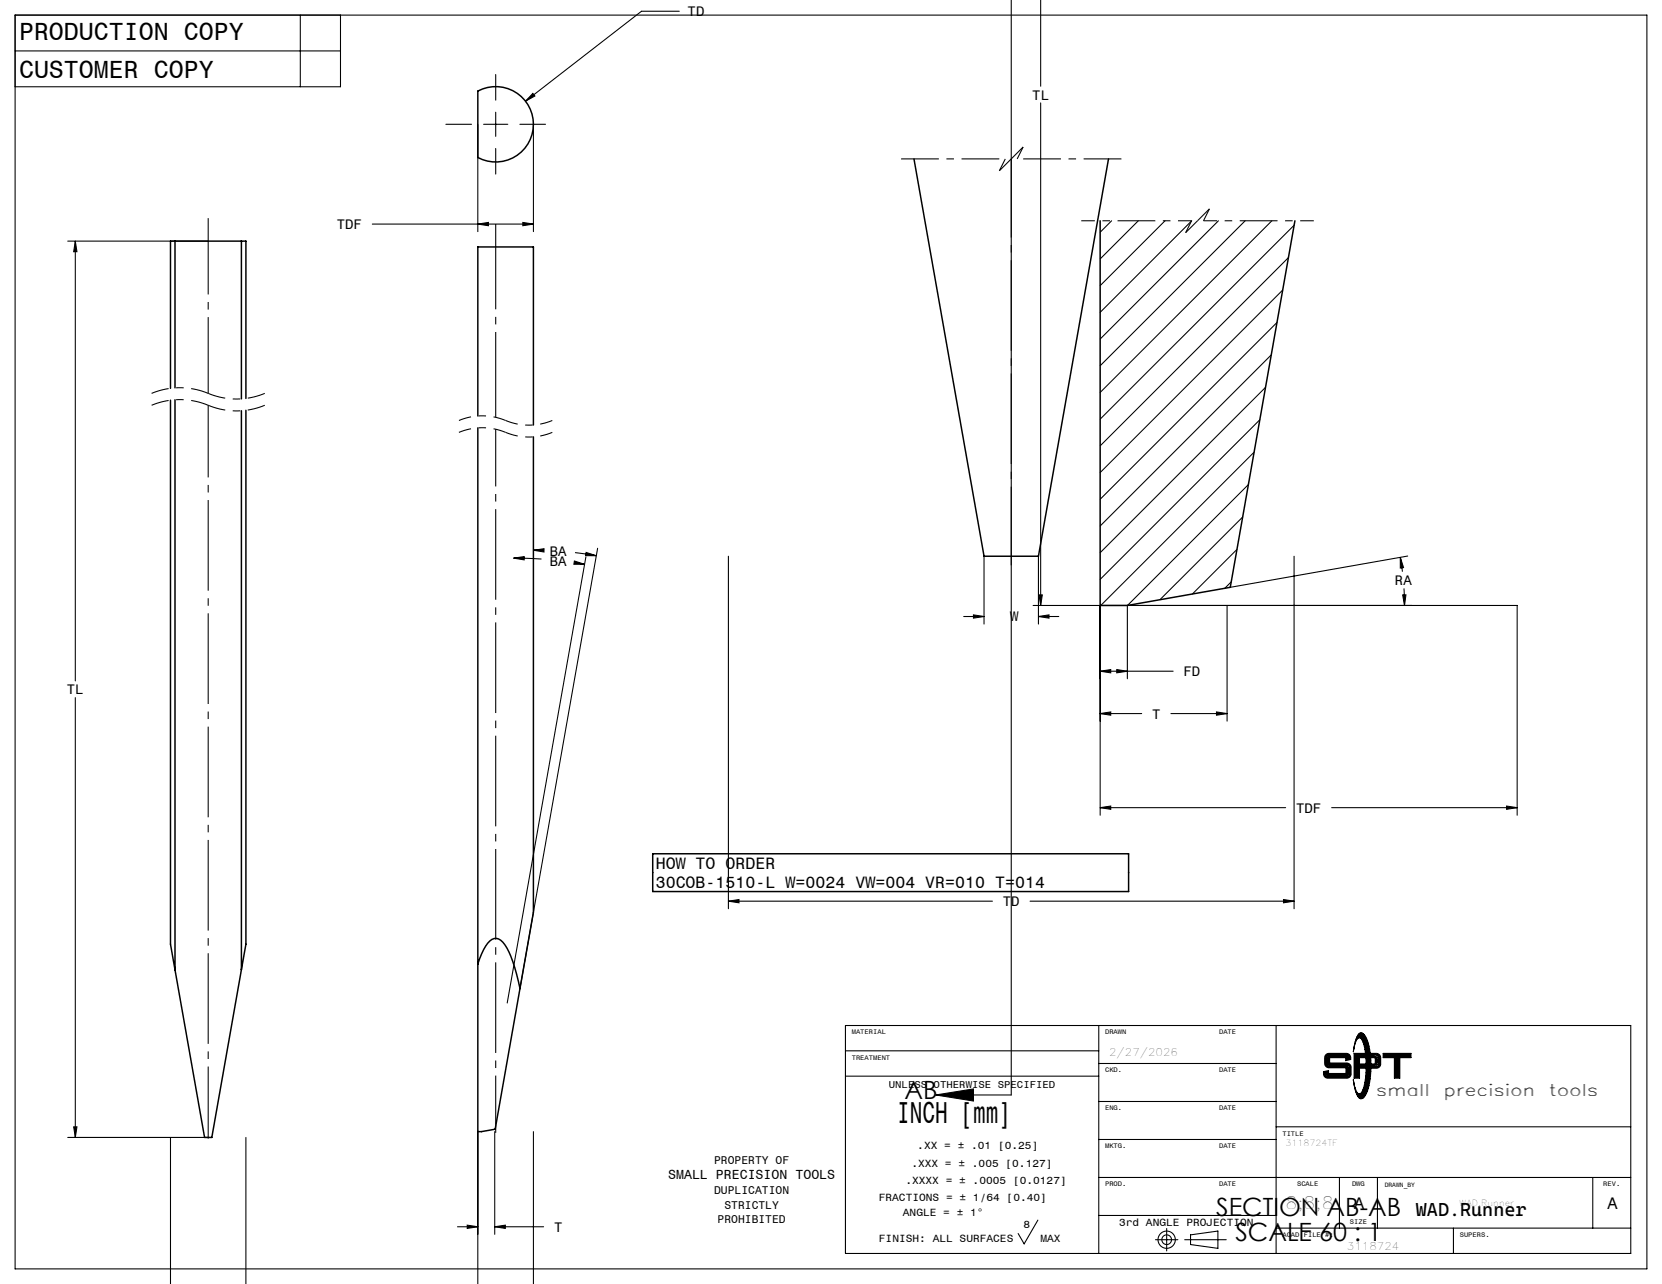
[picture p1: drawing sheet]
<svg xmlns="http://www.w3.org/2000/svg" width="279mm" height="216mm" viewBox="0 0 279 216" stroke-linecap="round" stroke-linejoin="round" font-family="sans-serif">
<g fill="none" stroke="#000" stroke-width=".25">
<path d="M80.3 15.3a6.3 6.3 0 0 1 9.4 5.6 6.3 6.3 0 0 1-9.4 5.6zM186.4 26.7l-11.8 66.8h-9.2l-11.8-66.8M217.7 37.1l-10.9 61.7-17.3 3h-4.6v-64.7M29.4 40.5h-.7v24.8M29.4 40.5v24.7M29.4 40.5h11.2M40.6 40.5h.7v26.5M40.6 40.5v26.6M28.7 67.3v91.5l.7 4.3M29.4 67.2v95.9M40.6 69.1v94M41.3 69v89.8l-.7 4.3"/>
<path d="M80.3 69.9v-28.4h9.4v30M80.3 71.9v118.4h.6l2.3-.4 4.2-23.7M89.7 73.5v79.9l-2.3 12.8M109.7 143.6h80v6.3h-80zM29.4 163.1l5 28.2h1.2l5-28.2M80.3 162.1l.7-1.7a4 4 0 0 1 2.1-2.6 2.23 2.23 0 0 1 2.1 1.6l1 2.3 1.2 4.5"/>
</g>
<g fill="none" stroke="#000" stroke-width=".18">
<path d="M170 0v184.1h-12.7M174.9 0v14.5M2.5 8.6h54.7M2.5 2.5h274.4v210.9h-274.4zM50.5 2.5v12.1M57.2 2.5v12.1h-54.7M83.3 12.5v4.3M83.3 18.9v4M89.6 15.7l.3 .4-1.6 .9zM114.2 1.9h-6.4l-19.5 15.1M174.9 17.3v84.5M62.6 37.7h27.1"/>
<path d="M75 20.9h4.3M80.3 37.7l1.8-.3v.6zM80.3 20.9v18M81.3 20.9h4.1M83.3 25v4.3M87.4 20.9h4.3M87.9 37.4l1.8 .3-1.8 .3zM89.7 20.9v18M186.9 37.1l-2 2M191.4 37.1l-6.5 6.4M195.9 37.1l-11 10.9M200.3 37.1l-15.4 15.4"/>
<path d="M204.8 37.1l-19.9 19.9M209.3 37.1l-24.4 24.4M213.8 37.1l-28.9 28.9M217.6 37.9l-32.7 32.6M11.4 40.5h23.6M12.7 40.5l.2 1.8h-.5zM12.7 40.5v74M213.7 59.7l-28.8 28.7M214.7 54.2l-29.8 29.8M215.6 48.8l-30.7 30.7M216.6 43.3l-31.7 31.7M210.8 76l-25.7 25.8"/>
<path d="M211.8 70.6l-26.9 26.8M212.8 65.1l-27.9 27.8M86.3 93.8l1.8-.2v.5zM86.3 93.8l4.7 .2M89.7 92.5l1.8-.2-.1 .5zM89.7 92.5h1.3M96.6 94.3l1.7 .6h-1.8zM96.7 92.9l3.5 .5M96.7 94.6l1.6 .3M98.5 93.6l-13.2 75.1M98.5 92.9l1.7 .5h-1.8zM100.5 92.2l-13.1 74"/>
<path d="M122.5 93.5v59.3M165.4 93.5v11.4M174.6 93.5v11.4M207 97.8l-1.1 1.1M207.9 92.4l-7.4 7.5M208.9 86.9l-13.9 13.9M209.9 81.5l-20.4 20.3M217.5 93.5v59.3M235.4 93.7l.5 1.7-.5 .1zM235.4 93.7l.4 2.4M236 98.9l.1 2.9M236.7 93.5l-29.9 5.3"/>
<path d="M12.7 117.3v74M162 103.7h3.4M163.7 103.4l1.7 .3-1.7 .2zM173.7 101.8h81.4v35.3M174.6 103.7l1.8-.3v.5zM174.6 103.7h3.4M174.7 100h.5l-.3 1.8zM184.9 112.9l1.8-.3v.5zM184.9 120l1.8-.3v.6zM184.9 101.8v35.3M184.9 112.9h12.3M184.9 120h7"/>
<path d="M187.7 112.6l1.8 .3-1.8 .2zM189.5 101.8v12.3M196.8 120h9.5M204.5 119.7l1.8 .3-1.8 .3zM206.3 101.8v19.5M235.8 100h.6l-.3 1.8zM184.9 135.8l1.8-.3v.6zM184.9 135.8h31.2M223.9 135.8h31.2M253.3 135.5l1.8 .3-1.8 .3zM122.5 151.5l1.7-.2v.5zM122.5 151.5h44.3"/>
<path d="M173.2 151.5h44.3M215.8 151.3l1.7 .2-1.7 .3zM142.1 172.4h132.1v38.4h-132.1zM142.1 176.7h42.6M184.7 172.4v38.4M184.7 178.8h29.8M214.5 172.4v38.4M223.1 177.8v1.1M223.4 179.1h3M226.6 177.7l.1 .2M226.7 179.4v1.3M227.6 177.1h1.9v.7h-1v1.1h1.1v.7h-1.1v1.7h-.9z"/>
<path d="M227.8 177.3h1.5l.1 .4h-1v1.4h1v.4h-1v1.6h-.6zM227.9 177.4h1.3v.1h-.9v1.7h1v.1h-1v1.7h-.4zM228.1 177.5v3.4M228.4 173.8a.69 .69 0 0 1 1.1 .5 13.7 13.7 0 0 1 0 9.9 .73 .73 0 0 1-.7 .6 .73 .73 0 0 1-.7-.7l-.3-.9-.3-1.6a3 3 0 0 0 1 2.3h.1a3.3 3.3 0 0 0 .9-2.4 12.8 12.8 0 0 0-.6-6.8 .45 .45 0 0 0-.5-.2 .45 .45 0 0 0-.4 .4l-.5 2 .5-2.2zM228.5 174a.51 .51 0 0 1 .6-.1 .51 .51 0 0 1 .3 .4 13.5 13.5 0 0 1 0 9.8l-.2 .3a.48 .48 0 0 1-.5 .2 .48 .48 0 0 1-.4-.4l-.1-.2a.67 .67 0 0 0 1-.6 14.4 14.4 0 0 0-.1-8.6 .6 .6 0 0 0-.9-.4zM228.6 174.1a1.55 1.55 0 0 1 1 1.4 15.2 15.2 0 0 1-.2 8.1l-.4 .5-.4 .2M228.8 174l-.3 .2a1.65 1.65 0 0 1 1.1 1.6 14.2 14.2 0 0 1-.4 7.9l-.3 .4-.4 .1 .3 .3M228.8 174h.1M228.8 174l.4 .2a7.5 7.5 0 0 1 1 4.4 9.9 9.9 0 0 1-1 5.6l-.4 .3M230.4 177.1h1a.72 .72 0 0 1 .7 .7v1.1a.72 .72 0 0 1-.7 .7h-.8v-.7l.5-.1 .1-.7-.2-.2-.5-.1zM230.6 177.3h.8a.58 .58 0 0 1 .6 .5v1.1a.58 .58 0 0 1-.6 .6h-.7v-.4l.4-.1 .2-.2v-.7l-.1-.4h-.6zM230.8 177.4h.7l.3 .4v1.3l-.3 .2h-.6v-.1l.3-.1 .3-.2v-1a.58 .58 0 0 0-.7-.4z"/>
<path d="M231.4 177.6l.3 .2v1.2l-.3 .2M232.5 177.1h4.7v.7h-1.9v3.5h-.9v-3.5h-1.9zM232.7 177.3h4.4v.4h-1.9v3.4h-.6v-3.4h-1.9zM232.8 177.4h4.1v.1h-1.9v3.5h-.3v-3.5h-1.9zM234.9 177.6v3.3M11.4 191.3h23.6M12.4 189.5h.5l-.2 1.8zM28.7 191.3v24.6M41.3 191.3v24.6M80.3 190.3v25.6M83.2 190.3v17.2M89.7 190.3v25.6"/>
<path d="M142.1 181h42.6M157.3 184.1l6.3-1v2zM184.7 191.6h29.8M184.7 198h89.5M184.7 185.2h29.8M214.5 189.5h59.7M222.5 180.6a.72 .72 0 0 0 .7 .7h3.2a.72 .72 0 0 0 .7-.7M222.5 180.6v-.4l.8-.2v.5h3v-1h-2.9a.72 .72 0 0 1-.7-.7v-1a.72 .72 0 0 1 .7-.7h2.9a.79 .79 0 0 1 .8 1l-.9 .2v-.5h-2.7v.9h2.9a.72 .72 0 0 1 .7 .8v1.1M222.6 180.6a.58 .58 0 0 0 .6 .5h3.2a.58 .58 0 0 0 .6-.5M222.6 180.6v-.3l.6-.1v.4h3.2v-1.2h-3a.58 .58 0 0 1-.6-.6v-1a.58 .58 0 0 1 .6-.5h2.9a.61 .61 0 0 1 .6 .7l-.5 .2v-.5h-3v1.2h3a.58 .58 0 0 1 .6 .6v1.1M222.8 180.6v-.2h.3v.4h3.5v-1.5h-3.2l-.3-.2-.1-1.3 .1-.3 .3-.1h2.9l.3 .1 .2 .4-.3 .1v-.5h-3.3v1.5l3.4 .1 .2 .3v1.2M222.8 180.6l.1 .3 .2 .1h3.3l.3-.1 .1-.3"/>
<path d="M222.9 180.5v.2M223.2 180.9h3.2M225.2 198v8.5M228.8 184.5h.1M231.6 198v8.5M267.8 198v8.5M76.9 206.3h3.4M78.5 206l1.8 .3-1.8 .3zM83.2 206.3l1.7-.3v.6zM83.2 206.3h8.2M174.5 205.2l-2.3 4-1-1.8M184.7 204.4h29.8"/>
<path d="M194.2 208.5h3.8M196.1 206.6v3.7M199.2 208.5h6.9M200.1 207.6l4.6-.6v2.9l-4.6-.6zM214.5 206.5h59.7M244.3 206.5v4.3"/>
<circle cx="196.1" cy="208.5" r=".81"/>
<circle cx="196.1" cy="208.5" r="1.45"/>
</g>
<path d="M85 72.7a10.2 10.2 0 0 0-7.8 0M85 70.7a10.2 10.2 0 0 0-7.8 0M92.8 72.7a10.2 10.2 0 0 1-7.8 0M92.8 70.7a10.2 10.2 0 0 1-7.8 0" fill="none" stroke="#000" stroke-width=".18" stroke-dasharray="6.3 1.3 1.3 1.3" stroke-dashoffset="4.2" stroke-linecap="butt"/>
<path d="M35 68.1a12.4 12.4 0 0 0-9.5 0M35 66.1a12.4 12.4 0 0 0-9.5 0M44.5 68.1a12.4 12.4 0 0 1-9.5 0M44.5 66.1a12.4 12.4 0 0 1-9.5 0" fill="none" stroke="#000" stroke-width=".18" stroke-dasharray="6.3 1.3 1.3 1.3" stroke-dashoffset="3.4" stroke-linecap="butt"/>
<path d="M200.3 37.1h-18.5M220.9 37.1h-18.6" fill="none" stroke="#000" stroke-width=".18" stroke-dasharray="6.3 1.3 1.3 1.3" stroke-dashoffset="4.1" stroke-linecap="butt"/>
<path d="M168 28.7l1-2M170 26.7l-2 2M171 26.7l1-2M172 24.7l-2 2M199.3 39.1l1-2M201.3 37.1l-2 2M202.3 37.1l1-2M203.3 35.1l-2 2" fill="none" stroke="#000" stroke-width=".18" stroke-dasharray="6.3 1.3 1.3 1.3" stroke-linecap="butt"/>
<path d="M169 26.7h-18.5M189.5 26.7h-18.5" fill="none" stroke="#000" stroke-width=".18" stroke-dasharray="6.3 1.3 1.3 1.3" stroke-dashoffset="-1" stroke-linecap="butt"/>
<path d="M83.3 72.2v118.3" fill="none" stroke="#000" stroke-width=".18" stroke-dasharray="15.2 1.3 1.3 1.3" stroke-dashoffset="5.6" stroke-linecap="butt"/>
<path d="M83.3 37.7v32.5" fill="none" stroke="#000" stroke-width=".18" stroke-dasharray="15.2 1.3 1.3 1.3" stroke-dashoffset=".9" stroke-linecap="butt"/>
<path d="M35 68.1v123.4" fill="none" stroke="#000" stroke-width=".18" stroke-dasharray="15.2 1.3 1.3 1.3" stroke-dashoffset="3.1" stroke-linecap="butt"/>
<path d="M35 36.7v29.4" fill="none" stroke="#000" stroke-width=".18" stroke-dasharray="15.2 1.3 1.3 1.3" stroke-dashoffset="2.4" stroke-linecap="butt"/>
<path d="M170 26.7v68.4" fill="none" stroke="#000" stroke-width=".18" stroke-dasharray="15.2 1.3 1.3 1.3" stroke-dashoffset="2" stroke-linecap="butt"/>
<g fill="#000">
<path d="M157.3 -.1h6.3zM157.3 184.1l6.3-1v2z"/>
<path d="M96.6 94.3l1.7 .6h-1.8zM86.3 93.8l1.8-.2v.5z"/>
<path d="M83.2 206.3l1.7-.3v.6zM78.5 206l1.8 .3-1.8 .3zM98.5 92.9l1.7 .5h-1.8zM89.7 92.5l1.8-.2-.1 .5zM87.9 215.9h1.8zM80.3 215.9h1.8zM12.4 189.5h.5l-.2 1.8zM12.7 40.5l.2 1.8h-.5zM41.3 215.9h1.8zM26.9 215.9h1.8zM163.7 103.4l1.7 .3-1.7 .2zM174.6 103.7l1.8-.3v.5zM215.8 151.3l1.7 .2-1.7 .3zM122.5 151.5l1.7-.2v.5zM187.7 112.6l1.8 .3-1.8 .2zM184.9 112.9l1.8-.3v.5zM204.5 119.7l1.8 .3-1.8 .3zM184.9 120l1.8-.3v.6zM235.8 100h.6l-.3 1.8zM235.4 93.7l.5 1.7-.5 .1zM174.7 100h.5l-.3 1.8zM174.7 -.1h.5zM253.3 135.5l1.8 .3-1.8 .3zM184.9 135.8l1.8-.3v.6zM89.6 15.7l-1.3 1.3 1.6-.9zM87.9 37.4l1.8 .3-1.8 .3zM80.3 37.7l1.8-.3v.6z"/>
</g>
<text font-size="5.1" x="150.8" y="188.8">INCH [mm]</text>
<g font-size="4.2">
<text x="3.2" y="6.8">PRODUCTION COPY</text>
<text x="3.2" y="13">CUSTOMER COPY</text>
<text x="152.1" y="184.9">AB</text>
<text x="204.5" y="204.5">SECTION AB-AB</text>
<text x="207.7" y="208.6">SCALE 60 : 1</text>
</g>
<text font-size="3.2" x="238" y="204.5">WAD.Runner</text>
<g font-size="2.8">
<text x="110.2" y="146.2">HOW TO ORDER</text>
<text x="110.2" y="149.3">30COB-1510-L W=0024 VW=004 VR=010 T=014</text>
<text x="231.4" y="184.3">small</text>
<text x="242.8" y="184.3">precision</text>
<text x="260.5" y="184.3">tools</text>
<text x="216.1" y="203.3">8;8;8</text>
<text x="227.7" y="203.3">A</text>
<text x="270.3" y="203.3">A</text>
</g>
<g font-size="2.3">
<text x="115.6" y="2.7">TD</text>
<text x="173.5" y="16.7">TL</text>
<text x="56.6" y="38.5">TDF</text>
<text x="92.4" y="93.5">BA</text>
<text x="92.4" y="95.1">BA</text>
<text x="234.5" y="98.4">RA</text>
<text x="169.8" y="104.5">W</text>
<text x="199" y="113.7">FD</text>
<text x="11.3" y="116.7">TL</text>
<text x="193.7" y="120.8">T</text>
<text x="217.9" y="136.6">TDF</text>
<text x="168.6" y="152.4">TD</text>
<text x="93.1" y="207.1">T</text>
</g>
<text font-size="2.2" x="112.3" y="198.3">SMALL PRECISION TOOLS</text>
<g font-size="1.9">
<text x="120.1" y="195.7">PROPERTY OF</text>
<text x="120.1" y="200.8">DUPLICATION</text>
<text x="121.8" y="203.2">STRICTLY</text>
<text x="120.6" y="205.7">PROHIBITED</text>
</g>
<g font-size="1.8">
<text x="186.5" y="177.6">2/27/2026</text>
<text x="153.2" y="196.2">.XXX = ± .005 [0.127]</text>
<text x="154.2" y="193.3">.XX = ± .01 [0.25]</text>
<text x="147.7" y="201.9">FRACTIONS = ± 1/64 [0.40]</text>
<text x="152.2" y="199">.XXXX = ± .0005 [0.0127]</text>
<text x="147.8" y="208.8">FINISH: ALL SURFACES</text>
<text x="151.8" y="204.5">ANGLE = ± 1°</text>
<text x="172.1" y="206.5">8</text>
<text x="174.9" y="208.8">MAX</text>
<text x="188.1" y="206.2">3rd ANGLE PROJECTION</text>
<text x="226.4" y="210.2">3118724</text>
</g>
<text font-size="1.7" x="149.4" y="183">UNLESS OTHERWISE SPECIFIED</text>
<g font-size="1.4">
<text x="216.1" y="192.8">3118724TF</text>
<text x="245.3" y="202.8">WAD.Runner</text>
</g>
<g font-size="1.1">
<text x="143.2" y="173.9">MATERIAL</text>
<text x="185.8" y="173.9">DRAWN</text>
<text x="204.9" y="173.9">DATE</text>
<text x="143.2" y="178.2">TREATMENT</text>
<text x="185.8" y="180.3">CKD.</text>
<text x="204.9" y="180.3">DATE</text>
<text x="185.8" y="186.7">ENG.</text>
<text x="204.9" y="186.7">DATE</text>
<text x="215.6" y="191">TITLE</text>
<text x="185.8" y="193.1">MKTG.</text>
<text x="204.9" y="193.1">DATE</text>
<text x="185.8" y="199.5">PROD.</text>
<text x="204.9" y="199.5">DATE</text>
<text x="218.1" y="199.5">SCALE</text>
<text x="227.3" y="199.5">DWG</text>
<text x="232.8" y="199.5">DRAWN_BY</text>
<text x="269.5" y="199.5">REV.</text>
<text x="215.6" y="208">ACAD FILE #:</text>
<text x="226.9" y="205.9">SIZE</text>
<text x="245.4" y="208">SUPERS.</text>
</g>
</svg>
